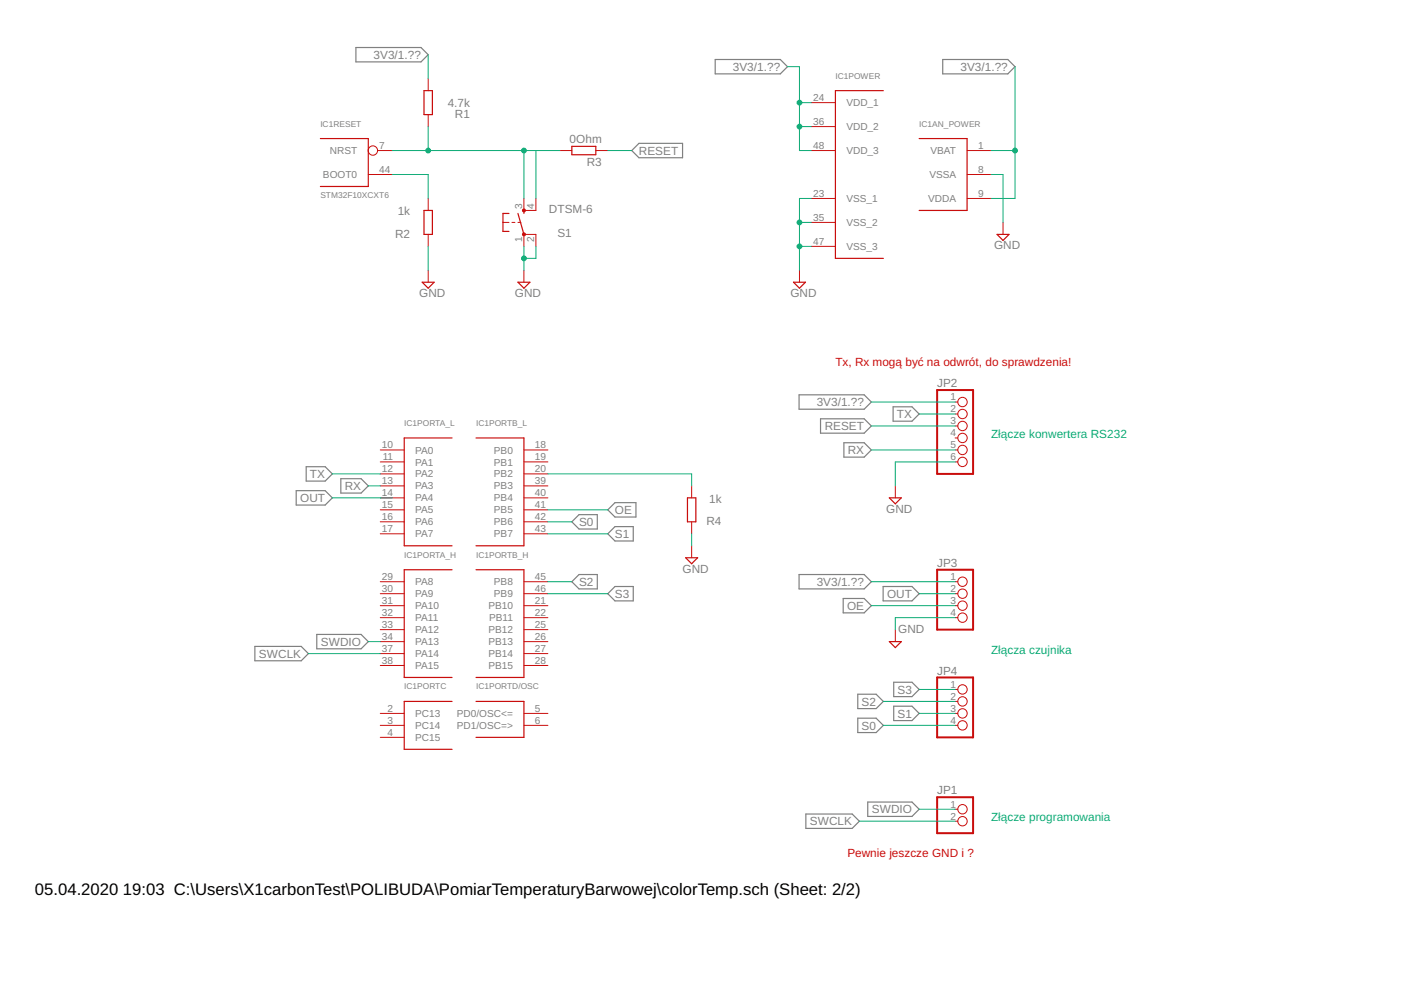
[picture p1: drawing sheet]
<svg xmlns="http://www.w3.org/2000/svg" width="297mm" height="210mm" viewBox="0 0 297 210" stroke-linecap="round" stroke-linejoin="round" font-family="sans-serif">
<g fill="none" stroke="#808080" stroke-width=".25">
<path d="M75.5 10.1h13.8l1.5 1.5-1.5 1.5h-13.8zM151.6 12.6h13.8l1.6 1.5-1.6 1.6h-13.8zM199.9 12.6h13.8l1.5 1.5-1.5 1.6h-13.8zM135.5 30.4h9.2v3h-9.2l-1.6-1.5zM64.9 99h4l1.6 1.5-1.6 1.5h-4zM169.4 83.7h13.8l1.5 1.5-1.5 1.6h-13.8zM174 88.8h9.2l1.5 1.5-1.5 1.5h-9.2zM178.9 93.9h4.3l1.5 1.5-1.5 1.5h-4.3zM189.4 86.3h4l1.5 1.5-1.5 1.5h-4zM62.8 104h6.1l1.6 1.6-1.6 1.5h-6.1zM72.3 101.5h4.3l1.5 1.5-1.5 1.5h-4.3zM121.2 110.6l1.6-1.5h3.8v3.1h-3.8z"/>
<path d="M130.4 106.6h4.4v3h-4.4l-1.5-1.5zM130.4 111.7h3.9v3h-3.9l-1.5-1.5zM54 137.1h9.9l1.5 1.5-1.5 1.5h-9.9zM67.2 134.5h9.4l1.5 1.5-1.5 1.6h-9.4zM121.2 123.3l1.6-1.5h3.8v3.1h-3.8zM128.9 125.9l1.5-1.5h3.9v3h-3.9zM169.4 121.8h13.8l1.5 1.5-1.5 1.6h-13.8zM178.8 126.9h4.4l1.5 1.5-1.5 1.5h-4.4zM187.2 124.4h6.2l1.5 1.5-1.5 1.5h-6.2zM181.9 152.3h3.9l1.5 1.5-1.5 1.5h-3.9zM181.9 147.2h3.9l1.5 1.5-1.5 1.5h-3.9zM189.5 144.7h3.9l1.5 1.5-1.5 1.5h-3.9z"/>
<path d="M189.5 149.7h3.9l1.5 1.6-1.5 1.5h-3.9zM170.9 172.6h9.8l1.5 1.5-1.5 1.5h-9.8zM184 170.1h9.4l1.5 1.5-1.5 1.5h-9.4z"/>
</g>
<g fill="none" stroke="#c90d0c" stroke-width=".25">
<path d="M89.9 19.2h1.8v5.1h-1.8zM187.3 19.2h-10.2v35.6h10.2M67.9 29.4h10.2v10.1h-10.2M121.2 31h5.1v1.8h-5.1zM194.9 29.4h10.1v15.2h-10.1M89.5 59.8h2.6l-1.3 1.3zM89.9 44.6h1.8v5.1h-1.8zM107.9 45.3h-1.3v3.8h1.3M109.8 45.3l1.3 4.4M109.8 59.8h2.6l-1.3 1.3zM111.1 44.6v.7M168.2 59.8h2.6l-1.3 1.3z"/>
<path d="M211.4 49.7h2.5l-1.2 1.3zM95.8 92.9h-10.1v22.8h10.1M100.9 92.9h10.2v22.8h-10.2M145.4 118.3h2.5l-1.3 1.2zM145.8 105.6h1.7v5h-1.7zM188.6 105.6h2.5l-1.3 1.2zM95.8 120.8h-10.1v22.8h10.1M100.9 120.8h10.2v22.8h-10.2M188.6 136h2.5l-1.3 1.3zM95.8 148.7h-10.1v10.2h10.1M100.9 148.7h10.2v7.6h-10.2"/>
</g>
<g fill="none" stroke="#c90d0c" stroke-width=".21">
<path d="M90.8 16.7v2.5M78.1 37h5.1M80.1 31.9h3.1M90.8 24.3v2.5M118.7 31.9h2.5M126.3 31.9h2.6M172 21.8h5.1M172 26.8h5.1M172 31.9h5.1M205 31.9h5.1M205 37h5.1M90.8 42.1v2.5"/>
<path d="M90.8 49.7v2.5M90.8 57.3v2.5M106.6 47.2h1.3M108.5 47.2h.7M109.8 47.2h.6M111.1 42.1v2.5h2.5v-2.5M111.1 52.2v-2.5h2.5v2.5M111.1 57.3v2.5M169.5 57.3v2.5M172 42.1h5.1M172 47.2h5.1M172 52.2h5.1"/>
<path d="M205 42.1h5.1M212.7 47.2v2.5M80.6 95.4h5.1M80.6 97.9h5.1M111.1 95.4h5.1M111.1 97.9h5.1M202.5 95.4h.6M202.5 97.9h.6M202.5 85.2h.6M202.5 87.8h.6M202.5 90.3h.6M202.5 92.9h.6"/>
<path d="M80.6 100.5h5.1M80.6 103h5.1M80.6 105.6h5.1M80.6 108.1h5.1M80.6 110.6h5.1M80.6 113.2h5.1M111.1 100.5h5.1M111.1 103h5.1M111.1 105.6h5.1M111.1 108.1h5.1M111.1 110.6h5.1M111.1 113.2h5.1"/>
<path d="M146.6 103v2.6M146.6 110.6v2.6M146.6 115.7v2.6M189.8 103v2.6M80.6 123.3h5.1M80.6 125.9h5.1M80.6 128.4h5.1M80.6 131h5.1M80.6 133.5h5.1M80.6 136h5.1M80.6 138.6h5.1M111.1 123.3h5.1"/>
<path d="M111.1 125.9h5.1M111.1 128.4h5.1M111.1 131h5.1M111.1 133.5h5.1M111.1 136h5.1M111.1 138.6h5.1M189.8 133.5v2.5M202.5 123.3h.6M202.5 125.9h.6M202.5 128.4h.6M202.5 131h.6M80.6 141.1h5.1"/>
<path d="M80.6 151.3h5.1M80.6 153.8h5.1M80.6 156.3h5.1M111.1 141.1h5.1M111.1 151.3h5.1M111.1 153.8h5.1M202.5 151.3h.6M202.5 153.8h.6M202.5 146.2h.6M202.5 148.7h.6M202.5 171.6h.6M202.5 174.1h.6"/>
<circle cx="79.1" cy="31.9" r=".99"/>
<circle cx="204.1" cy="90.3" r=".99"/>
<circle cx="204.1" cy="97.9" r=".99"/>
<circle cx="204.1" cy="87.8" r=".99"/>
<circle cx="204.1" cy="92.9" r=".99"/>
<circle cx="204.1" cy="95.4" r=".99"/>
<circle cx="204.1" cy="85.2" r=".99"/>
<circle cx="204.1" cy="128.4" r=".99"/>
<circle cx="204.1" cy="125.9" r=".99"/>
<circle cx="204.1" cy="123.3" r=".99"/>
<circle cx="204.1" cy="131" r=".99"/>
<circle cx="204.1" cy="153.8" r=".99"/>
<circle cx="204.1" cy="148.7" r=".99"/>
<circle cx="204.1" cy="151.3" r=".99"/>
<circle cx="204.1" cy="146.2" r=".99"/>
<circle cx="204.1" cy="171.6" r=".99"/>
<circle cx="204.1" cy="174.1" r=".99"/>
</g>
<g fill="#c90d0c" stroke="#c90d0c" stroke-width=".21">
<circle cx="111.1" cy="49.7" r=".33"/>
<circle cx="111.1" cy="44.6" r=".33"/>
</g>
<path d="M198.7 82.7h7.6v17.8h-7.6zM198.7 120.8h7.6v12.7h-7.6zM198.7 143.6h7.6v12.7h-7.6zM198.7 169h7.6v7.7h-7.6z" fill="none" stroke="#c90d0c" stroke-width=".42"/>
<g fill="none" stroke="#0dab76" stroke-width=".21">
<path d="M90.8 11.6v5.1M167 14.1h2.5v17.8h2.5M215.2 14.1v28h-5.1M83.2 31.9h35.5M83.2 37h7.6v5.1M90.8 26.8v5.1M111.1 31.9v10.2M113.6 31.9v10.2M128.9 31.9h5M169.5 26.8h2.5M169.5 21.8h2.5M210.1 31.9h5.1"/>
<path d="M210.1 37h2.6v10.2M90.8 52.2v5.1M111.1 52.2v5.1M113.6 52.2v2.6h-2.5M169.5 47.2h2.5M169.5 52.2h2.5M172 42.1h-2.5v15.2M184.7 85.2h17.8M184.7 90.3h17.8M184.7 95.4h17.8M194.9 87.8h7.6M202.5 97.9h-12.7v5.1"/>
<path d="M70.5 100.5h10.1M70.5 105.6h12.7M78.1 103h2.5M116.2 100.5h30.4v2.5M116.2 110.6h5M116.2 113.2h12.7M116.2 108.1h12.7M146.6 113.2v2.5M65.4 138.6h15.2M78.1 136h2.5M116.2 123.3h5M116.2 125.9h12.7"/>
<path d="M184.7 123.3h17.8M184.7 128.4h17.8M194.9 125.9h7.6M202.5 131h-12.7v2.5M187.3 148.7h15.2M187.3 153.8h15.2M194.9 146.2h7.6M194.9 151.3h7.6M182.2 174.1h20.3M194.9 171.6h7.6"/>
</g>
<g fill="#0dab76" stroke="#0dab76" stroke-width=".21">
<circle cx="90.8" cy="31.9" r=".51"/>
<circle cx="111.1" cy="31.9" r=".51"/>
<circle cx="111.1" cy="54.8" r=".51"/>
<circle cx="169.5" cy="47.2" r=".51"/>
<circle cx="169.5" cy="52.2" r=".51"/>
<circle cx="215.2" cy="31.9" r=".51"/>
<circle cx="169.5" cy="26.8" r=".51"/>
<circle cx="169.5" cy="21.8" r=".51"/>
</g>
<g font-size="3.5">
<text x="7.4" y="189.8">05.04.2020</text>
<text x="26.1" y="189.8">19:03 C:\Users\X1carbonTest\POLIBUDA\PomiarTemperaturyBarwowej\colorTemp.sch (Sheet: 2/2)</text>
</g>
<g font-size="2.5" fill="#808080">
<text x="79.2" y="12.5">3V3/1.??</text>
<text x="155.4" y="15">3V3/1.??</text>
<text x="203.6" y="15">3V3/1.??</text>
<text x="94.9" y="22.8">4.7k</text>
<text x="96.5" y="25">R1</text>
<text x="120.8" y="30.4">0Ohm</text>
<text x="124.4" y="35.2">R3</text>
<text x="135.5" y="32.8">RESET</text>
<text x="84.3" y="45.6">1k</text>
<text x="116.4" y="45.1">DTSM-6</text>
<text x="83.8" y="50.4">R2</text>
<text x="118.2" y="50.2">S1</text>
<text x="210.8" y="52.9">GND</text>
<text x="88.9" y="63">GND</text>
<text x="109.2" y="63">GND</text>
<text x="167.6" y="63">GND</text>
<text x="198.7" y="82.1">JP2</text>
<text x="173.2" y="86.1">3V3/1.??</text>
<text x="190.2" y="88.7">TX</text>
<text x="174.8" y="91.2">RESET</text>
<text x="65.7" y="101.4">TX</text>
<text x="179.7" y="96.3">RX</text>
<text x="63.6" y="106.4">OUT</text>
<text x="73.1" y="103.9">RX</text>
<text x="150.3" y="106.6">1k</text>
<text x="122.8" y="111.5">S0</text>
<text x="130.4" y="109">OE</text>
<text x="149.8" y="111.4">R4</text>
<text x="187.9" y="108.7">GND</text>
<text x="130.4" y="114.1">S1</text>
<text x="122.8" y="124.2">S2</text>
<text x="144.7" y="121.4">GND</text>
<text x="173.2" y="124.2">3V3/1.??</text>
<text x="198.7" y="120.2">JP3</text>
<text x="130.4" y="126.8">S3</text>
<text x="179.6" y="129.3">OE</text>
<text x="188.1" y="126.8">OUT</text>
<text x="68" y="136.9">SWDIO</text>
<text x="190.4" y="134.1">GND</text>
<text x="54.9" y="139.5">SWCLK</text>
<text x="198.7" y="143">JP4</text>
<text x="182.7" y="149.6">S2</text>
<text x="190.3" y="147.1">S3</text>
<text x="182.7" y="154.7">S0</text>
<text x="190.3" y="152.2">S1</text>
<text x="184.8" y="172.5">SWDIO</text>
<text x="198.7" y="168.4">JP1</text>
<text x="171.7" y="175">SWCLK</text>
</g>
<g font-size="2.5" fill="#c90d0c">
<text x="177.1" y="77.6">Tx, Rx mogą być na odwrót, do sprawdzenia!</text>
<text x="179.7" y="181.7">Pewnie jeszcze GND i ?</text>
</g>
<g font-size="2.5" fill="#0dab76">
<text x="210.1" y="92.9">Złącze konwertera RS232</text>
<text x="210.1" y="138.6">Złącza czujnika</text>
<text x="210.1" y="174.1">Złącze programowania</text>
</g>
<g font-size="2.1" fill="#808080">
<text x="172.4" y="21.4">24</text>
<text x="179.5" y="22.5">VDD_1</text>
<text x="172.4" y="26.5">36</text>
<text x="179.5" y="27.6">VDD_2</text>
<text x="69.9" y="32.7">NRST</text>
<text x="80.4" y="31.6">7</text>
<text x="172.4" y="31.6">48</text>
<text x="179.5" y="32.7">VDD_3</text>
<text x="197.3" y="32.7">VBAT</text>
<text x="207.4" y="31.6">1</text>
<text x="68.5" y="37.8">BOOT0</text>
<text x="80.4" y="36.6">44</text>
<text x="172.4" y="41.7">23</text>
<text x="197" y="37.8">VSSA</text>
<text x="207.4" y="36.6">8</text>
<text x="207.4" y="41.7">9</text>
<text x="110.7" y="44.3" transform="rotate(-90 110.7 44.3)">3</text>
<text x="113.3" y="44.3" transform="rotate(-90 113.3 44.3)">4</text>
<text x="172.4" y="46.8">35</text>
<text x="179.5" y="42.8">VSS_1</text>
<text x="179.5" y="47.9">VSS_2</text>
<text x="196.8" y="42.8">VDDA</text>
<text x="110.7" y="51.2" transform="rotate(-90 110.7 51.2)">1</text>
<text x="113.3" y="51.2" transform="rotate(-90 113.3 51.2)">2</text>
<text x="172.4" y="51.9">47</text>
<text x="179.5" y="53">VSS_3</text>
<text x="201.5" y="84.9">1</text>
<text x="201.5" y="87.4">2</text>
<text x="201.5" y="90">3</text>
<text x="81" y="95">10</text>
<text x="113.4" y="95">18</text>
<text x="201.5" y="92.5">4</text>
<text x="201.5" y="95">5</text>
<text x="81" y="100.1">12</text>
<text x="81.1" y="97.6">11</text>
<text x="88" y="96.2">PA0</text>
<text x="88" y="98.7">PA1</text>
<text x="88" y="101.2">PA2</text>
<text x="104.7" y="96.2">PB0</text>
<text x="104.7" y="98.7">PB1</text>
<text x="104.7" y="101.2">PB2</text>
<text x="113.4" y="97.6">19</text>
<text x="113.4" y="100.1">20</text>
<text x="201.5" y="97.6">6</text>
<text x="81" y="102.7">13</text>
<text x="81" y="105.2">14</text>
<text x="81" y="107.7">15</text>
<text x="88" y="103.8">PA3</text>
<text x="88" y="106.3">PA4</text>
<text x="104.7" y="103.8">PB3</text>
<text x="104.7" y="106.3">PB4</text>
<text x="113.4" y="102.7">39</text>
<text x="113.4" y="105.2">40</text>
<text x="113.4" y="107.7">41</text>
<text x="81" y="110.3">16</text>
<text x="81" y="112.8">17</text>
<text x="88" y="108.9">PA5</text>
<text x="88" y="111.4">PA6</text>
<text x="88" y="113.9">PA7</text>
<text x="104.7" y="108.9">PB5</text>
<text x="104.7" y="111.4">PB6</text>
<text x="104.7" y="113.9">PB7</text>
<text x="113.4" y="110.3">42</text>
<text x="113.4" y="112.8">43</text>
<text x="81" y="123">29</text>
<text x="81" y="125.5">30</text>
<text x="88" y="124.1">PA8</text>
<text x="104.7" y="124.1">PB8</text>
<text x="113.4" y="123">45</text>
<text x="113.4" y="125.5">46</text>
<text x="201.5" y="123">1</text>
<text x="201.5" y="125.5">2</text>
<text x="81" y="128.1">31</text>
<text x="81" y="130.6">32</text>
<text x="88" y="126.6">PA9</text>
<text x="88" y="129.2">PA10</text>
<text x="88" y="131.7">PA11</text>
<text x="103.5" y="129.2">PB10</text>
<text x="103.7" y="131.7">PB11</text>
<text x="104.7" y="126.6">PB9</text>
<text x="113.4" y="128.1">21</text>
<text x="113.4" y="130.6">22</text>
<text x="201.5" y="128.1">3</text>
<text x="201.5" y="130.6">4</text>
<text x="81" y="133.1">33</text>
<text x="81" y="135.7">34</text>
<text x="88" y="134.3">PA12</text>
<text x="88" y="136.8">PA13</text>
<text x="103.5" y="134.3">PB12</text>
<text x="103.5" y="136.8">PB13</text>
<text x="113.4" y="133.1">25</text>
<text x="113.4" y="135.7">26</text>
<text x="81" y="138.2">37</text>
<text x="81" y="140.8">38</text>
<text x="88" y="139.3">PA14</text>
<text x="88" y="141.9">PA15</text>
<text x="103.5" y="139.3">PB14</text>
<text x="103.5" y="141.9">PB15</text>
<text x="113.4" y="138.2">27</text>
<text x="113.4" y="140.8">28</text>
<text x="201.5" y="145.8">1</text>
<text x="201.5" y="148.4">2</text>
<text x="82.2" y="150.9">2</text>
<text x="82.2" y="153.4">3</text>
<text x="82.2" y="156">4</text>
<text x="88" y="152">PC13</text>
<text x="88" y="154.6">PC14</text>
<text x="96.9" y="152">PD0/OSC&lt;=</text>
<text x="96.9" y="154.6">PD1/OSC=&gt;</text>
<text x="113.4" y="150.9">5</text>
<text x="113.4" y="153.4">6</text>
<text x="201.5" y="150.9">3</text>
<text x="201.5" y="153.4">4</text>
<text x="88" y="157.1">PC15</text>
<text x="201.5" y="171.2">1</text>
<text x="201.5" y="173.8">2</text>
</g>
<g font-size="1.8" fill="#808080">
<text x="177.1" y="16.7">IC1POWER</text>
<text x="67.9" y="26.8">IC1RESET</text>
<text x="194.9" y="26.8">IC1AN_POWER</text>
<text x="67.9" y="42.1">STM32F10XCXT6</text>
<text x="85.7" y="90.3">IC1PORTA_L</text>
<text x="100.9" y="90.3">IC1PORTB_L</text>
<text x="85.7" y="118.3">IC1PORTA_H</text>
<text x="100.9" y="118.3">IC1PORTB_H</text>
<text x="85.7" y="146.2">IC1PORTC</text>
<text x="100.9" y="146.2">IC1PORTD/OSC</text>
</g>
</svg>
